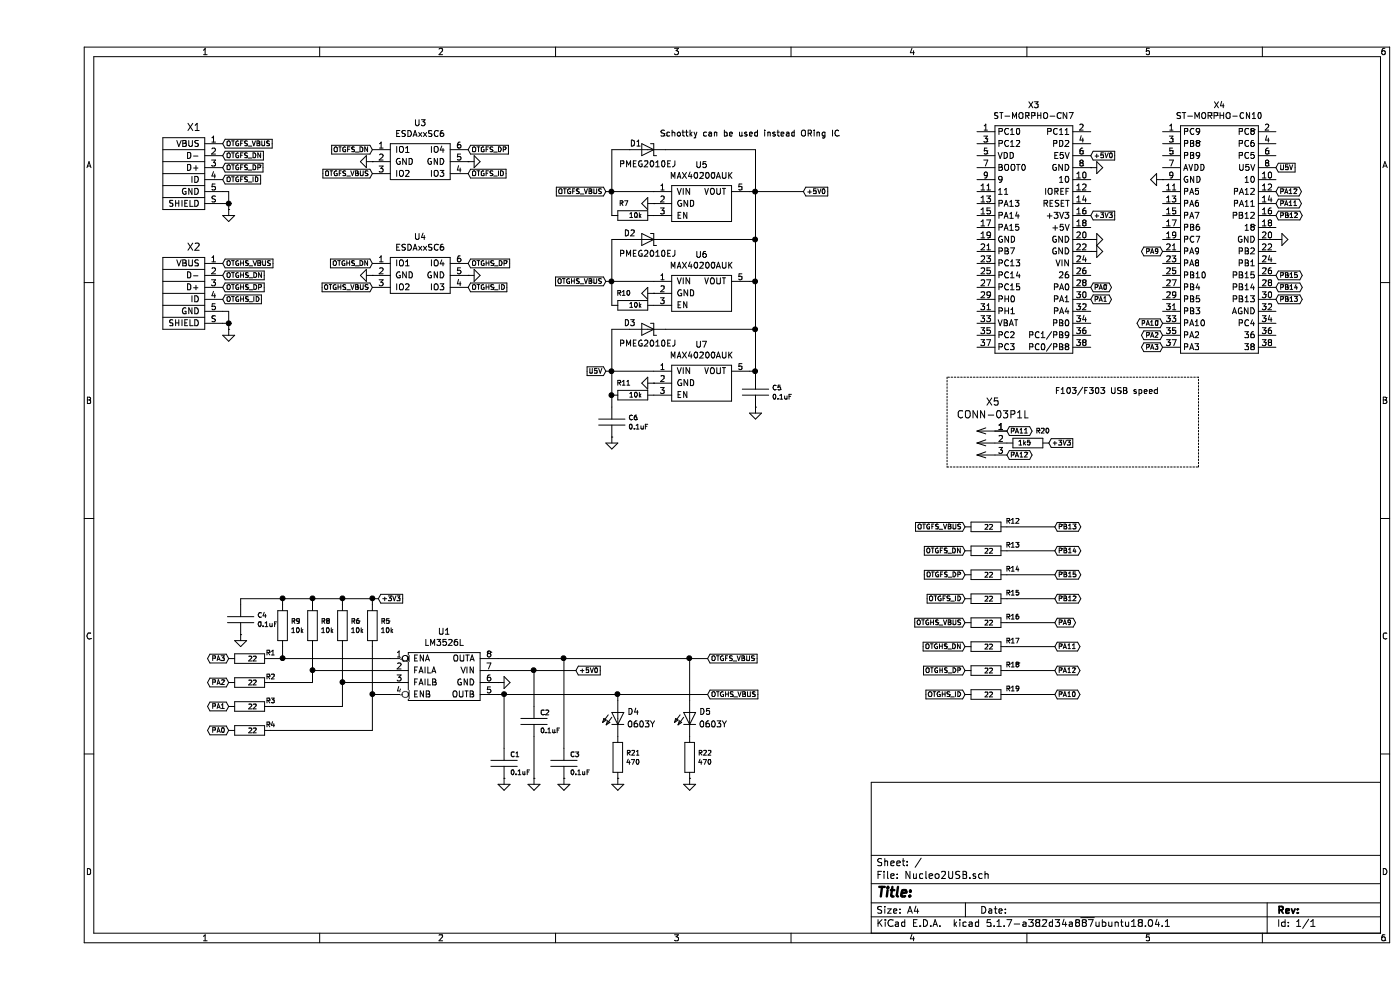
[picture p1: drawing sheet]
EESchema Schematic File Version 4
EELAYER 30 0
EELAYER END
$Descr A4 11693 8268
encoding utf-8
Sheet 1 1
Title ""
Date ""
Rev ""
Comp ""
Comment1 ""
Comment2 ""
Comment3 ""
Comment4 ""
$EndDescr
$Comp
L CONNECTORS:USB-OTG X1
U 1 1
P 1550 1200
F 0 "X1" H 1308 1341 60  0000 C CNN
F 1 "USB-OTG" V 1000 950 60  0001 C CNN
F 2 "CONNECTORS:AMP10118194-0001LF" H 1550 1200 60  0001 C CNN
F 3 "" H 1550 1200 60  0000 C CNN
	1    1550 1200
	1    0    0    -1  
$EndComp
$Comp
L CONNECTORS:USB-OTG X2
U 1 1
P 1550 2200
F 0 "X2" H 1308 2341 60  0000 C CNN
F 1 "USB-OTG" V 1000 1950 60  0001 C CNN
F 2 "CONNECTORS:AMP10118194-0001LF" H 1550 2200 60  0001 C CNN
F 3 "" H 1550 2200 60  0000 C CNN
	1    1550 2200
	1    0    0    -1  
$EndComp
Text GLabel 1550 1200 2    40   Input ~ 0
OTGFS_VBUS
Text GLabel 1550 1500 2    40   Input ~ 0
OTGFS_ID
Text GLabel 1550 1300 2    40   Input ~ 0
OTGFS_DN
Text GLabel 1550 1400 2    40   Input ~ 0
OTGFS_DP
Text GLabel 1550 2300 2    40   Input ~ 0
OTGHS_DN
Text GLabel 1550 2400 2    40   Input ~ 0
OTGHS_DP
Text GLabel 1550 2200 2    40   Input ~ 0
OTGHS_VBUS
Text GLabel 1550 2500 2    40   Input ~ 0
OTGHS_ID
Wire Wire Line
	1550 1600 1600 1600
Wire Wire Line
	1600 1600 1600 1700
Wire Wire Line
	1550 1700 1600 1700
Connection ~ 1600 1700
Wire Wire Line
	1600 1700 1600 1750
Wire Wire Line
	1550 2700 1600 2700
Wire Wire Line
	1600 2700 1600 2600
Wire Wire Line
	1600 2600 1550 2600
Wire Wire Line
	1600 2700 1600 2750
Connection ~ 1600 2700
$Comp
L COMMON:AGND #P02
U 1 1
P 1600 2750
F 0 "#P02" H 1750 2750 60  0001 C CNN
F 1 "AGND" H 1600 2569 60  0001 C CNN
F 2 "" H 1600 2750 60  0000 C CNN
F 3 "" H 1600 2750 60  0000 C CNN
	1    1600 2750
	1    0    0    -1  
$EndComp
$Comp
L COMMON:AGND #P01
U 1 1
P 1600 1750
F 0 "#P01" H 1750 1750 60  0001 C CNN
F 1 "AGND" H 1600 1569 60  0001 C CNN
F 2 "" H 1600 1750 60  0000 C CNN
F 3 "" H 1600 1750 60  0000 C CNN
	1    1600 1750
	1    0    0    -1  
$EndComp
$Comp
L CONNECTORS:ST-MORPHO-CN7 X3
U 1 1
P 7850 1100
F 0 "X3" H 8325 1325 50  0000 C CNN
F 1 "ST-MORPHO-CN7" H 8325 1234 50  0000 C CNN
F 2 "CONNFLY:DS1023-04-2X19A11" H 8200 100 50  0001 C CNN
F 3 "" H 8200 100 50  0000 C CNN
	1    7850 1100
	1    0    0    -1  
$EndComp
$Comp
L CONNECTORS:ST-MORPHO-CN10 X4
U 1 1
P 9400 1100
F 0 "X4" H 9875 1325 50  0000 C CNN
F 1 "ST-MORPHO-CN10" H 9875 1234 50  0000 C CNN
F 2 "CONNFLY:DS1023-04-2X19A11" H 9750 100 50  0001 C CNN
F 3 "" H 9750 100 50  0000 C CNN
	1    9400 1100
	1    0    0    -1  
$EndComp
Text GLabel 10350 1800 2    40   BiDi ~ 0
PB12
Text GLabel 10350 2500 2    40   BiDi ~ 0
PB13
Text GLabel 2800 1450 0    40   Input ~ 0
OTGFS_VBUS
Text GLabel 2800 1250 0    40   Input ~ 0
OTGFS_DN
Text GLabel 3600 1250 2    40   Input ~ 0
OTGFS_DP
Text GLabel 3600 1450 2    40   Input ~ 0
OTGFS_ID
$Comp
L COMMON:AGND #P03
U 1 1
P 2800 1350
F 0 "#P03" H 2950 1350 60  0001 C CNN
F 1 "AGND" H 2800 1169 60  0001 C CNN
F 2 "" H 2800 1350 60  0000 C CNN
F 3 "" H 2800 1350 60  0000 C CNN
	1    2800 1350
	0    1    1    0   
$EndComp
$Comp
L COMMON:AGND #P05
U 1 1
P 3600 1350
F 0 "#P05" H 3750 1350 60  0001 C CNN
F 1 "AGND" H 3600 1169 60  0001 C CNN
F 2 "" H 3600 1350 60  0000 C CNN
F 3 "" H 3600 1350 60  0000 C CNN
	1    3600 1350
	0    -1   -1   0   
$EndComp
$Comp
L OTHER:ESDAxxSC6 U3
U 1 1
P 2800 1250
F 0 "U3" H 3200 1475 50  0000 C CNN
F 1 "ESDAxxSC6" H 3200 1384 50  0000 C CNN
F 2 "SMD-SOT:SOT-23-6" H 2800 1350 50  0001 C CNN
F 3 "" H 2800 1350 50  0001 C CNN
	1    2800 1250
	1    0    0    -1  
$EndComp
Text GLabel 4750 1600 0    40   Input ~ 0
OTGFS_VBUS
$Comp
L COMMON:AGND #P09
U 1 1
P 5150 1700
F 0 "#P09" H 5300 1700 60  0001 C CNN
F 1 "AGND" H 5150 1519 60  0001 C CNN
F 2 "" H 5150 1700 60  0000 C CNN
F 3 "" H 5150 1700 60  0000 C CNN
	1    5150 1700
	0    1    1    0   
$EndComp
$Comp
L COMMON:AGND #P04
U 1 1
P 2800 2300
F 0 "#P04" H 2950 2300 60  0001 C CNN
F 1 "AGND" H 2800 2119 60  0001 C CNN
F 2 "" H 2800 2300 60  0000 C CNN
F 3 "" H 2800 2300 60  0000 C CNN
	1    2800 2300
	0    1    1    0   
$EndComp
$Comp
L COMMON:AGND #P06
U 1 1
P 3600 2300
F 0 "#P06" H 3750 2300 60  0001 C CNN
F 1 "AGND" H 3600 2119 60  0001 C CNN
F 2 "" H 3600 2300 60  0000 C CNN
F 3 "" H 3600 2300 60  0000 C CNN
	1    3600 2300
	0    -1   -1   0   
$EndComp
$Comp
L OTHER:ESDAxxSC6 U4
U 1 1
P 2800 2200
F 0 "U4" H 3200 2425 50  0000 C CNN
F 1 "ESDAxxSC6" H 3200 2334 50  0000 C CNN
F 2 "SMD-SOT:SOT-23-6" H 2800 2300 50  0001 C CNN
F 3 "" H 2800 2300 50  0001 C CNN
	1    2800 2200
	1    0    0    -1  
$EndComp
Text GLabel 2800 2400 0    40   Input ~ 0
OTGHS_VBUS
Text GLabel 2800 2200 0    40   Input ~ 0
OTGHS_DN
Text GLabel 3600 2200 2    40   Input ~ 0
OTGHS_DP
Text GLabel 3600 2400 2    40   Input ~ 0
OTGHS_ID
Text GLabel 8800 1800 2    40   Input ~ 0
+3V3
$Comp
L OTHER:MAX40200AUK U6
U 1 1
P 5150 2350
F 0 "U6" H 5550 2575 50  0000 C CNN
F 1 "MAX40200AUK" H 5550 2484 50  0000 C CNN
F 2 "SMD-SOT:SOT-23-5" H 5150 2450 50  0001 C CNN
F 3 "https://datasheets.maximintegrated.com/en/ds/MAX40200.pdf" H 5150 2450 50  0001 C CNN
	1    5150 2350
	1    0    0    -1  
$EndComp
$Comp
L COMMON:AGND #P010
U 1 1
P 5150 2450
F 0 "#P010" H 5300 2450 60  0001 C CNN
F 1 "AGND" H 5150 2269 60  0001 C CNN
F 2 "" H 5150 2450 60  0000 C CNN
F 3 "" H 5150 2450 60  0000 C CNN
	1    5150 2450
	0    1    1    0   
$EndComp
$Comp
L OTHER:MAX40200AUK U7
U 1 1
P 5150 3100
F 0 "U7" H 5550 3325 50  0000 C CNN
F 1 "MAX40200AUK" H 5550 3234 50  0000 C CNN
F 2 "SMD-SOT:SOT-23-5" H 5150 3200 50  0001 C CNN
F 3 "https://datasheets.maximintegrated.com/en/ds/MAX40200.pdf" H 5150 3200 50  0001 C CNN
	1    5150 3100
	1    0    0    -1  
$EndComp
$Comp
L COMMON:AGND #P011
U 1 1
P 5150 3200
F 0 "#P011" H 5300 3200 60  0001 C CNN
F 1 "AGND" H 5150 3019 60  0001 C CNN
F 2 "" H 5150 3200 60  0000 C CNN
F 3 "" H 5150 3200 60  0000 C CNN
	1    5150 3200
	0    1    1    0   
$EndComp
Text GLabel 4750 2350 0    40   Input ~ 0
OTGHS_VBUS
Text GLabel 4750 3100 0    40   Input ~ 0
U5V
Wire Wire Line
	5950 3100 6000 3100
Wire Wire Line
	6000 1600 5950 1600
Wire Wire Line
	5950 2350 6000 2350
Connection ~ 6000 1600
Text GLabel 9400 2100 0    40   BiDi ~ 0
PA9
Text GLabel 9400 2700 0    40   BiDi ~ 0
PA10
Text GLabel 10350 1400 2    40   Input ~ 0
U5V
$Comp
L COMMON:AGND #P013
U 1 1
P 8800 1400
F 0 "#P013" H 8950 1400 60  0001 C CNN
F 1 "AGND" H 8800 1219 60  0001 C CNN
F 2 "" H 8800 1400 60  0000 C CNN
F 3 "" H 8800 1400 60  0000 C CNN
	1    8800 1400
	0    -1   -1   0   
$EndComp
$Comp
L COMMON:AGND #P014
U 1 1
P 8800 2000
F 0 "#P014" H 8950 2000 60  0001 C CNN
F 1 "AGND" H 8800 1819 60  0001 C CNN
F 2 "" H 8800 2000 60  0000 C CNN
F 3 "" H 8800 2000 60  0000 C CNN
	1    8800 2000
	0    -1   -1   0   
$EndComp
$Comp
L COMMON:AGND #P015
U 1 1
P 8800 2100
F 0 "#P015" H 8950 2100 60  0001 C CNN
F 1 "AGND" H 8800 1919 60  0001 C CNN
F 2 "" H 8800 2100 60  0000 C CNN
F 3 "" H 8800 2100 60  0000 C CNN
	1    8800 2100
	0    -1   -1   0   
$EndComp
$Comp
L COMMON:AGND #P016
U 1 1
P 9400 1500
F 0 "#P016" H 9550 1500 60  0001 C CNN
F 1 "AGND" H 9400 1319 60  0001 C CNN
F 2 "" H 9400 1500 60  0000 C CNN
F 3 "" H 9400 1500 60  0000 C CNN
	1    9400 1500
	0    1    1    0   
$EndComp
$Comp
L COMMON:AGND #P017
U 1 1
P 10350 2000
F 0 "#P017" H 10500 2000 60  0001 C CNN
F 1 "AGND" H 10350 1819 60  0001 C CNN
F 2 "" H 10350 2000 60  0000 C CNN
F 3 "" H 10350 2000 60  0000 C CNN
	1    10350 2000
	0    -1   -1   0   
$EndComp
Text GLabel 10350 2400 2    40   BiDi ~ 0
PB14
Text GLabel 10350 2300 2    40   BiDi ~ 0
PB15
$Comp
L COMMON:SCHOTTKY D1
U 1 1
P 5250 1250
F 0 "D1" H 5500 1200 50  0000 C CNN
F 1 "PMEG2010EJ" H 5400 1373 50  0000 C CNN
F 2 "SMD-SOT:SOD-123F" H 5250 1250 60  0001 C CNN
F 3 "" H 5250 1250 60  0000 C CNN
	1    5250 1250
	-1   0    0    1   
$EndComp
$Comp
L COMMON:SCHOTTKY D2
U 1 1
P 5250 2000
F 0 "D2" H 5550 1950 50  0000 C CNN
F 1 "PMEG2010EJ" H 5400 2123 50  0000 C CNN
F 2 "SMD-SOT:SOD-123F" H 5250 2000 60  0001 C CNN
F 3 "" H 5250 2000 60  0000 C CNN
	1    5250 2000
	-1   0    0    1   
$EndComp
$Comp
L COMMON:SCHOTTKY D3
U 1 1
P 5250 2750
F 0 "D3" H 5550 2700 50  0000 C CNN
F 1 "PMEG2010EJ" H 5400 2873 50  0000 C CNN
F 2 "SMD-SOT:SOD-123F" H 5250 2750 60  0001 C CNN
F 3 "" H 5250 2750 60  0000 C CNN
	1    5250 2750
	-1   0    0    1   
$EndComp
Connection ~ 6000 3100
$Comp
L COMMON:CAPACITOR C5
U 1 1
P 6000 3150
F 0 "C5" H 6138 3063 40  0000 L CNN
F 1 "0.1uF" H 6138 2987 40  0000 L CNN
F 2 "SMD-CMN:SMD-0603C" H 6000 3150 60  0001 C CNN
F 3 "" H 6000 3150 60  0000 C CNN
	1    6000 3150
	1    0    0    -1  
$EndComp
Wire Wire Line
	6000 3150 6000 3100
$Comp
L COMMON:AGND #P012
U 1 1
P 6000 3400
F 0 "#P012" H 6150 3400 60  0001 C CNN
F 1 "AGND" H 6000 3219 60  0001 C CNN
F 2 "" H 6000 3400 60  0000 C CNN
F 3 "" H 6000 3400 60  0000 C CNN
	1    6000 3400
	1    0    0    -1  
$EndComp
Text GLabel 6400 1600 2    40   Input ~ 0
+5V0
Text GLabel 8800 1300 2    40   Input ~ 0
+5V0
Text GLabel 2850 5000 2    40   Input ~ 0
+3V3
Wire Wire Line
	2300 5050 2300 5000
$Comp
L COMMON:RESISTOR R9
U 1 1
P 2050 5050
F 0 "R9" V 2187 5118 40  0000 L CNN
F 1 "10k" V 2263 5118 40  0000 L CNN
F 2 "SMD-CMN:SMD-0603R" H 2000 5050 60  0001 C CNN
F 3 "" H 2000 5050 60  0000 C CNN
	1    2050 5050
	0    1    1    0   
$EndComp
$Comp
L COMMON:RESISTOR R8
U 1 1
P 2300 5050
F 0 "R8" V 2437 5118 40  0000 L CNN
F 1 "10k" V 2513 5118 40  0000 L CNN
F 2 "SMD-CMN:SMD-0603R" H 2250 5050 60  0001 C CNN
F 3 "" H 2250 5050 60  0000 C CNN
	1    2300 5050
	0    1    1    0   
$EndComp
Text GLabel 5600 5800 2    40   Input ~ 0
OTGHS_VBUS
Text GLabel 5600 5500 2    40   Input ~ 0
OTGFS_VBUS
Text GLabel 4500 5600 2    40   Input ~ 0
+5V0
$Comp
L COMMON:AGND #P07
U 1 1
P 3850 5700
F 0 "#P07" H 4000 5700 60  0001 C CNN
F 1 "AGND" H 3850 5519 60  0001 C CNN
F 2 "" H 3850 5700 60  0000 C CNN
F 3 "" H 3850 5700 60  0000 C CNN
	1    3850 5700
	0    -1   -1   0   
$EndComp
$Comp
L TI:LM3526L U1
U 1 1
P 2950 5500
F 0 "U1" H 3400 5725 50  0000 C CNN
F 1 "LM3526L" H 3400 5634 50  0000 C CNN
F 2 "SMD-QFN:SO65P030X044-8" H 2950 5500 50  0001 C CNN
F 3 "" H 2950 5500 50  0001 C CNN
	1    2950 5500
	1    0    0    -1  
$EndComp
$Comp
L COMMON:RESISTOR R6
U 1 1
P 2550 5050
F 0 "R6" V 2687 5118 40  0000 L CNN
F 1 "10k" V 2763 5118 40  0000 L CNN
F 2 "SMD-CMN:SMD-0603R" H 2500 5050 60  0001 C CNN
F 3 "" H 2500 5050 60  0000 C CNN
	1    2550 5050
	0    1    1    0   
$EndComp
$Comp
L COMMON:RESISTOR R5
U 1 1
P 2800 5050
F 0 "R5" V 2937 5118 40  0000 L CNN
F 1 "10k" V 3013 5118 40  0000 L CNN
F 2 "SMD-CMN:SMD-0603R" H 2750 5050 60  0001 C CNN
F 3 "" H 2750 5050 60  0000 C CNN
	1    2800 5050
	0    1    1    0   
$EndComp
Wire Wire Line
	2300 5000 2550 5000
Wire Wire Line
	2800 5000 2800 5050
Connection ~ 2300 5000
Wire Wire Line
	2550 5050 2550 5000
Connection ~ 2550 5000
Wire Wire Line
	2300 5400 2300 5600
Connection ~ 2300 5600
Wire Wire Line
	2300 5600 2950 5600
Wire Wire Line
	2550 5400 2550 5700
Wire Wire Line
	2550 5700 2950 5700
Wire Wire Line
	2800 5400 2800 5800
Wire Wire Line
	2800 5800 2950 5800
$Comp
L COMMON:RESISTOR R7
U 1 1
P 5150 1800
F 0 "R7" H 5400 1700 40  0000 C CNN
F 1 "10k" H 5300 1800 40  0000 C CNN
F 2 "SMD-CMN:SMD-0603R" H 5100 1800 60  0001 C CNN
F 3 "" H 5100 1800 60  0000 C CNN
	1    5150 1800
	-1   0    0    1   
$EndComp
$Comp
L COMMON:RESISTOR R10
U 1 1
P 5150 2550
F 0 "R10" H 5400 2450 40  0000 C CNN
F 1 "10k" H 5300 2550 40  0000 C CNN
F 2 "SMD-CMN:SMD-0603R" H 5100 2550 60  0001 C CNN
F 3 "" H 5100 2550 60  0000 C CNN
	1    5150 2550
	-1   0    0    1   
$EndComp
Connection ~ 4800 3100
Wire Wire Line
	4800 2550 4800 2350
Wire Wire Line
	4800 2350 5150 2350
Wire Wire Line
	4800 2350 4750 2350
Connection ~ 4800 2350
$Comp
L OTHER:MAX40200AUK U5
U 1 1
P 5150 1600
F 0 "U5" H 5550 1825 50  0000 C CNN
F 1 "MAX40200AUK" H 5550 1734 50  0000 C CNN
F 2 "SMD-SOT:SOT-23-5" H 5150 1700 50  0001 C CNN
F 3 "https://datasheets.maximintegrated.com/en/ds/MAX40200.pdf" H 5150 1700 50  0001 C CNN
	1    5150 1600
	1    0    0    -1  
$EndComp
Wire Wire Line
	5150 1600 4800 1600
Wire Wire Line
	4800 1800 4800 1600
Connection ~ 4800 1600
Wire Wire Line
	4800 1600 4750 1600
$Comp
L COMMON:RESISTOR R14
U 1 1
P 7750 4800
F 0 "R14" H 8150 4850 40  0000 C CNN
F 1 "22" H 7950 4800 40  0000 C CNN
F 2 "SMD-CMN:SMD-0603R" H 7700 4800 60  0001 C CNN
F 3 "" H 7700 4800 60  0000 C CNN
	1    7750 4800
	1    0    0    -1  
$EndComp
$Comp
L COMMON:RESISTOR R15
U 1 1
P 7750 5000
F 0 "R15" H 8150 5050 40  0000 C CNN
F 1 "22" H 7950 5000 40  0000 C CNN
F 2 "SMD-CMN:SMD-0603R" H 7700 5000 60  0001 C CNN
F 3 "" H 7700 5000 60  0000 C CNN
	1    7750 5000
	1    0    0    -1  
$EndComp
$Comp
L COMMON:RESISTOR R16
U 1 1
P 7750 5200
F 0 "R16" H 8150 5250 40  0000 C CNN
F 1 "22" H 7950 5200 40  0000 C CNN
F 2 "SMD-CMN:SMD-0603R" H 7700 5200 60  0001 C CNN
F 3 "" H 7700 5200 60  0000 C CNN
	1    7750 5200
	1    0    0    -1  
$EndComp
Text GLabel 7750 4400 0    40   Input ~ 0
OTGFS_VBUS
Text GLabel 7750 4600 0    40   Input ~ 0
OTGFS_DN
Text GLabel 7750 4800 0    40   Input ~ 0
OTGFS_DP
Text GLabel 7750 5000 0    40   Input ~ 0
OTGFS_ID
$Comp
L COMMON:RESISTOR R20
U 1 1
P 8450 3700
F 0 "R20" H 8500 3600 40  0000 C CNN
F 1 "1k5" H 8650 3700 40  0000 C CNN
F 2 "SMD-CMN:SMD-0603R" H 8400 3700 60  0001 C CNN
F 3 "" H 8400 3700 60  0000 C CNN
	1    8450 3700
	-1   0    0    1   
$EndComp
Wire Wire Line
	8100 4400 8500 4400
Wire Wire Line
	8100 4600 8500 4600
Wire Wire Line
	8100 5000 8500 5000
Text GLabel 8450 3700 2    40   Input ~ 0
+3V3
Text GLabel 8500 5600 2    40   BiDi ~ 0
PA12
Text GLabel 8500 5400 2    40   BiDi ~ 0
PA11
Text GLabel 7750 5200 0    40   Input ~ 0
OTGHS_VBUS
$Comp
L COMMON:RESISTOR R17
U 1 1
P 7750 5400
F 0 "R17" H 8150 5450 40  0000 C CNN
F 1 "22" H 7950 5400 40  0000 C CNN
F 2 "SMD-CMN:SMD-0603R" H 7700 5400 60  0001 C CNN
F 3 "" H 7700 5400 60  0000 C CNN
	1    7750 5400
	1    0    0    -1  
$EndComp
$Comp
L COMMON:RESISTOR R18
U 1 1
P 7750 5600
F 0 "R18" H 8150 5650 40  0000 C CNN
F 1 "22" H 7950 5600 40  0000 C CNN
F 2 "SMD-CMN:SMD-0603R" H 7700 5600 60  0001 C CNN
F 3 "" H 7700 5600 60  0000 C CNN
	1    7750 5600
	1    0    0    -1  
$EndComp
$Comp
L COMMON:RESISTOR R19
U 1 1
P 7750 5800
F 0 "R19" H 8150 5850 40  0000 C CNN
F 1 "22" H 7950 5800 40  0000 C CNN
F 2 "SMD-CMN:SMD-0603R" H 7700 5800 60  0001 C CNN
F 3 "" H 7700 5800 60  0000 C CNN
	1    7750 5800
	1    0    0    -1  
$EndComp
Text GLabel 7750 5400 0    40   Input ~ 0
OTGHS_DN
Text GLabel 7750 5600 0    40   Input ~ 0
OTGHS_DP
Text GLabel 7750 5800 0    40   Input ~ 0
OTGHS_ID
Text GLabel 8500 4400 2    40   BiDi ~ 0
PB13
Text GLabel 8500 5000 2    40   BiDi ~ 0
PB12
Text GLabel 8500 5200 2    40   BiDi ~ 0
PA9
Text GLabel 8500 5800 2    40   BiDi ~ 0
PA10
Text GLabel 8500 4600 2    40   BiDi ~ 0
PB14
Text GLabel 8500 4800 2    40   BiDi ~ 0
PB15
Wire Wire Line
	8500 5200 8100 5200
Wire Wire Line
	8500 5400 8100 5400
Wire Wire Line
	8100 5600 8500 5600
Wire Wire Line
	8100 5800 8500 5800
Text GLabel 10350 1700 2    40   BiDi ~ 0
PA11
Text GLabel 10350 1600 2    40   BiDi ~ 0
PA12
Text GLabel 8800 2400 2    40   BiDi ~ 0
PA0
Text GLabel 8800 2500 2    40   BiDi ~ 0
PA1
Text GLabel 9400 2800 0    40   BiDi ~ 0
PA2
Text GLabel 9400 2900 0    40   BiDi ~ 0
PA3
$Comp
L COMMON:CAPACITOR C1
U 1 1
P 3900 6250
F 0 "C1" H 3950 6200 40  0000 L CNN
F 1 "0.1uF" H 3950 6050 40  0000 L CNN
F 2 "SMD-CMN:SMD-0603C" H 3900 6250 60  0001 C CNN
F 3 "" H 3900 6250 60  0000 C CNN
	1    3900 6250
	1    0    0    -1  
$EndComp
$Comp
L COMMON:CAPACITOR C2
U 1 1
P 4150 5900
F 0 "C2" H 4200 5850 40  0000 L CNN
F 1 "0.1uF" H 4200 5700 40  0000 L CNN
F 2 "SMD-CMN:SMD-0603C" H 4150 5900 60  0001 C CNN
F 3 "" H 4150 5900 60  0000 C CNN
	1    4150 5900
	1    0    0    -1  
$EndComp
$Comp
L COMMON:CAPACITOR C3
U 1 1
P 4400 6250
F 0 "C3" H 4450 6200 40  0000 L CNN
F 1 "0.1uF" H 4450 6050 40  0000 L CNN
F 2 "SMD-CMN:SMD-0603C" H 4400 6250 60  0001 C CNN
F 3 "" H 4400 6250 60  0000 C CNN
	1    4400 6250
	1    0    0    -1  
$EndComp
Wire Wire Line
	3850 5800 3900 5800
Wire Wire Line
	3900 6250 3900 5800
Connection ~ 3900 5800
Wire Wire Line
	3900 5800 4850 5800
Wire Wire Line
	3850 5600 4150 5600
Wire Wire Line
	4150 5900 4150 5600
Connection ~ 4150 5600
Wire Wire Line
	4150 5600 4500 5600
Wire Wire Line
	4400 6250 4400 5500
Wire Wire Line
	4400 5500 3850 5500
Wire Wire Line
	4400 5500 5450 5500
Connection ~ 4400 5500
$Comp
L COMMON:AGND #P0101
U 1 1
P 3900 6500
F 0 "#P0101" H 4050 6500 60  0001 C CNN
F 1 "AGND" H 3900 6319 60  0001 C CNN
F 2 "" H 3900 6500 60  0000 C CNN
F 3 "" H 3900 6500 60  0000 C CNN
	1    3900 6500
	1    0    0    -1  
$EndComp
$Comp
L COMMON:AGND #P0102
U 1 1
P 4150 6500
F 0 "#P0102" H 4300 6500 60  0001 C CNN
F 1 "AGND" H 4150 6319 60  0001 C CNN
F 2 "" H 4150 6500 60  0000 C CNN
F 3 "" H 4150 6500 60  0000 C CNN
	1    4150 6500
	1    0    0    -1  
$EndComp
$Comp
L COMMON:AGND #P0103
U 1 1
P 4400 6500
F 0 "#P0103" H 4550 6500 60  0001 C CNN
F 1 "AGND" H 4400 6319 60  0001 C CNN
F 2 "" H 4400 6500 60  0000 C CNN
F 3 "" H 4400 6500 60  0000 C CNN
	1    4400 6500
	1    0    0    -1  
$EndComp
Wire Wire Line
	4150 6500 4150 6150
Wire Wire Line
	6000 1600 6400 1600
Wire Wire Line
	8100 4800 8500 4800
Text GLabel 8100 3800 2    40   BiDi ~ 0
PA12
$Comp
L CONNECTORS:CONN-03P1L X5
U 1 1
P 8100 3600
F 0 "X5" H 7983 3847 60  0000 C CNN
F 1 "CONN-03P1L" H 7983 3741 60  0000 C CNN
F 2 "CONNFLY:DS1021-1X03S61" H 8100 3600 60  0001 C CNN
F 3 "" H 8100 3600 60  0000 C CNN
	1    8100 3600
	1    0    0    -1  
$EndComp
Text GLabel 8100 3600 2    40   BiDi ~ 0
PA11
$Comp
L COMMON:CAPACITOR C4
U 1 1
P 1700 5050
F 0 "C4" H 1838 4963 40  0000 L CNN
F 1 "0.1uF" H 1838 4887 40  0000 L CNN
F 2 "SMD-CMN:SMD-0603C" H 1700 5050 60  0001 C CNN
F 3 "" H 1700 5050 60  0000 C CNN
	1    1700 5050
	1    0    0    -1  
$EndComp
$Comp
L COMMON:AGND #P0104
U 1 1
P 1700 5300
F 0 "#P0104" H 1850 5300 60  0001 C CNN
F 1 "AGND" H 1700 5119 60  0001 C CNN
F 2 "" H 1700 5300 60  0000 C CNN
F 3 "" H 1700 5300 60  0000 C CNN
	1    1700 5300
	1    0    0    -1  
$EndComp
Wire Wire Line
	1700 5050 1700 5000
Wire Wire Line
	1700 5000 2050 5000
Connection ~ 2800 5000
Wire Wire Line
	4750 3100 4800 3100
Wire Wire Line
	4800 3100 4800 3300
Wire Wire Line
	4800 3100 5150 3100
$Comp
L COMMON:CAPACITOR C6
U 1 1
P 4800 3400
F 0 "C6" H 4938 3313 40  0000 L CNN
F 1 "0.1uF" H 4938 3237 40  0000 L CNN
F 2 "SMD-CMN:SMD-0603C" H 4800 3400 60  0001 C CNN
F 3 "" H 4800 3400 60  0000 C CNN
	1    4800 3400
	1    0    0    -1  
$EndComp
$Comp
L COMMON:AGND #P0105
U 1 1
P 4800 3650
F 0 "#P0105" H 4950 3650 60  0001 C CNN
F 1 "AGND" H 4800 3469 60  0001 C CNN
F 2 "" H 4800 3650 60  0000 C CNN
F 3 "" H 4800 3650 60  0000 C CNN
	1    4800 3650
	1    0    0    -1  
$EndComp
Wire Wire Line
	4800 3400 4800 3300
Connection ~ 4800 3300
$Comp
L COMMON:LED D4
U 1 1
P 4850 6150
F 0 "D4" V 5053 6072 50  0000 R CNN
F 1 "0603Y" V 4947 6072 50  0000 R CNN
F 2 "OPTOEL:LED-0603" H 4850 6150 60  0001 C CNN
F 3 "" H 4850 6150 60  0000 C CNN
	1    4850 6150
	0    -1   -1   0   
$EndComp
$Comp
L COMMON:LED D5
U 1 1
P 5450 6150
F 0 "D5" V 5653 6072 50  0000 R CNN
F 1 "0603Y" V 5547 6072 50  0000 R CNN
F 2 "OPTOEL:LED-0603" H 5450 6150 60  0001 C CNN
F 3 "" H 5450 6150 60  0000 C CNN
	1    5450 6150
	0    -1   -1   0   
$EndComp
$Comp
L COMMON:RESISTOR R21
U 1 1
P 4850 6150
F 0 "R21" V 4987 6218 40  0000 L CNN
F 1 "470" V 5063 6218 40  0000 L CNN
F 2 "SMD-CMN:SMD-0603R" H 4800 6150 60  0001 C CNN
F 3 "" H 4800 6150 60  0000 C CNN
	1    4850 6150
	0    1    1    0   
$EndComp
$Comp
L COMMON:RESISTOR R22
U 1 1
P 5450 6150
F 0 "R22" V 5587 6218 40  0000 L CNN
F 1 "470" V 5663 6218 40  0000 L CNN
F 2 "SMD-CMN:SMD-0603R" H 5400 6150 60  0001 C CNN
F 3 "" H 5400 6150 60  0000 C CNN
	1    5450 6150
	0    1    1    0   
$EndComp
$Comp
L COMMON:AGND #P0106
U 1 1
P 4850 6500
F 0 "#P0106" H 5000 6500 60  0001 C CNN
F 1 "AGND" H 4850 6319 60  0001 C CNN
F 2 "" H 4850 6500 60  0000 C CNN
F 3 "" H 4850 6500 60  0000 C CNN
	1    4850 6500
	1    0    0    -1  
$EndComp
$Comp
L COMMON:AGND #P0107
U 1 1
P 5450 6500
F 0 "#P0107" H 5600 6500 60  0001 C CNN
F 1 "AGND" H 5450 6319 60  0001 C CNN
F 2 "" H 5450 6500 60  0000 C CNN
F 3 "" H 5450 6500 60  0000 C CNN
	1    5450 6500
	1    0    0    -1  
$EndComp
Wire Wire Line
	4850 5850 4850 5800
Connection ~ 4850 5800
Wire Wire Line
	4850 5800 5600 5800
Wire Wire Line
	5450 5850 5450 5500
Connection ~ 5450 5500
Wire Wire Line
	5450 5500 5600 5500
$Comp
L COMMON:RESISTOR R1
U 1 1
P 1600 5500
F 0 "R1" H 1950 5550 40  0000 C CNN
F 1 "22" H 1800 5500 40  0000 C CNN
F 2 "SMD-CMN:SMD-0603R" H 1550 5500 60  0001 C CNN
F 3 "" H 1550 5500 60  0000 C CNN
	1    1600 5500
	1    0    0    -1  
$EndComp
Wire Wire Line
	2300 5700 2300 5600
$Comp
L COMMON:RESISTOR R2
U 1 1
P 1600 5700
F 0 "R2" H 1950 5750 40  0000 C CNN
F 1 "22" H 1800 5700 40  0000 C CNN
F 2 "SMD-CMN:SMD-0603R" H 1550 5700 60  0001 C CNN
F 3 "" H 1550 5700 60  0000 C CNN
	1    1600 5700
	1    0    0    -1  
$EndComp
Text GLabel 1600 5500 0    40   BiDi ~ 0
PA3
Text GLabel 1600 5700 0    40   BiDi ~ 0
PA2
$Comp
L COMMON:RESISTOR R11
U 1 1
P 5150 3300
F 0 "R11" H 5400 3200 40  0000 C CNN
F 1 "10k" H 5300 3300 40  0000 C CNN
F 2 "SMD-CMN:SMD-0603R" H 5100 3300 60  0001 C CNN
F 3 "" H 5100 3300 60  0000 C CNN
	1    5150 3300
	-1   0    0    1   
$EndComp
$Comp
L COMMON:RESISTOR R13
U 1 1
P 7750 4600
F 0 "R13" H 8150 4650 40  0000 C CNN
F 1 "22" H 7950 4600 40  0000 C CNN
F 2 "SMD-CMN:SMD-0603R" H 7700 4600 60  0001 C CNN
F 3 "" H 7700 4600 60  0000 C CNN
	1    7750 4600
	1    0    0    -1  
$EndComp
$Comp
L COMMON:RESISTOR R12
U 1 1
P 7750 4400
F 0 "R12" H 8150 4450 40  0000 C CNN
F 1 "22" H 7950 4400 40  0000 C CNN
F 2 "SMD-CMN:SMD-0603R" H 7700 4400 60  0001 C CNN
F 3 "" H 7700 4400 60  0000 C CNN
	1    7750 4400
	1    0    0    -1  
$EndComp
Wire Wire Line
	5250 1250 6000 1250
Wire Wire Line
	6000 1250 6000 1600
Wire Wire Line
	4800 1600 4800 1250
Wire Wire Line
	4800 1250 4950 1250
Wire Wire Line
	6000 1600 6000 2000
Wire Wire Line
	5250 2000 6000 2000
Connection ~ 6000 2000
Wire Wire Line
	4950 2000 4800 2000
Wire Wire Line
	4800 2000 4800 2350
Connection ~ 6000 2350
Wire Wire Line
	5250 2750 6000 2750
Connection ~ 6000 2750
Wire Wire Line
	6000 2750 6000 3100
Wire Wire Line
	4950 2750 4800 2750
Wire Wire Line
	4800 2750 4800 3100
Wire Wire Line
	6000 2350 6000 2750
Wire Wire Line
	6000 2000 6000 2350
Wire Notes Line
	7600 3150 7600 3900
Wire Notes Line
	7600 3900 9700 3900
Wire Notes Line
	9700 3900 9700 3150
Wire Notes Line
	9700 3150 7600 3150
Text Notes 8500 3300 0    50   ~ 0
F103/F303 USB speed 
Text Notes 5200 1150 0    50   ~ 0
Schottky can be used instead ORing IC
Connection ~ 2550 5700
Wire Wire Line
	2550 5700 2550 5900
$Comp
L COMMON:RESISTOR R3
U 1 1
P 1600 5900
F 0 "R3" H 1950 5950 40  0000 C CNN
F 1 "22" H 1800 5900 40  0000 C CNN
F 2 "SMD-CMN:SMD-0603R" H 1550 5900 60  0001 C CNN
F 3 "" H 1550 5900 60  0000 C CNN
	1    1600 5900
	1    0    0    -1  
$EndComp
Text GLabel 1600 5900 0    40   BiDi ~ 0
PA1
Connection ~ 2800 5800
Text GLabel 1600 6100 0    40   BiDi ~ 0
PA0
Wire Wire Line
	2800 5800 2800 6100
$Comp
L COMMON:RESISTOR R4
U 1 1
P 1600 6100
F 0 "R4" H 1950 6150 40  0000 C CNN
F 1 "22" H 1800 6100 40  0000 C CNN
F 2 "SMD-CMN:SMD-0603R" H 1550 6100 60  0001 C CNN
F 3 "" H 1550 6100 60  0000 C CNN
	1    1600 6100
	1    0    0    -1  
$EndComp
Wire Wire Line
	1950 5500 2050 5500
Wire Wire Line
	2800 5000 2850 5000
Wire Wire Line
	2550 5000 2800 5000
Wire Wire Line
	2050 5050 2050 5000
Connection ~ 2050 5000
Wire Wire Line
	2050 5000 2300 5000
Wire Wire Line
	2050 5400 2050 5500
Connection ~ 2050 5500
Wire Wire Line
	2050 5500 2950 5500
Wire Wire Line
	2300 5700 1950 5700
Wire Wire Line
	1950 5900 2550 5900
Wire Wire Line
	2800 6100 1950 6100
$EndSCHEMATC
